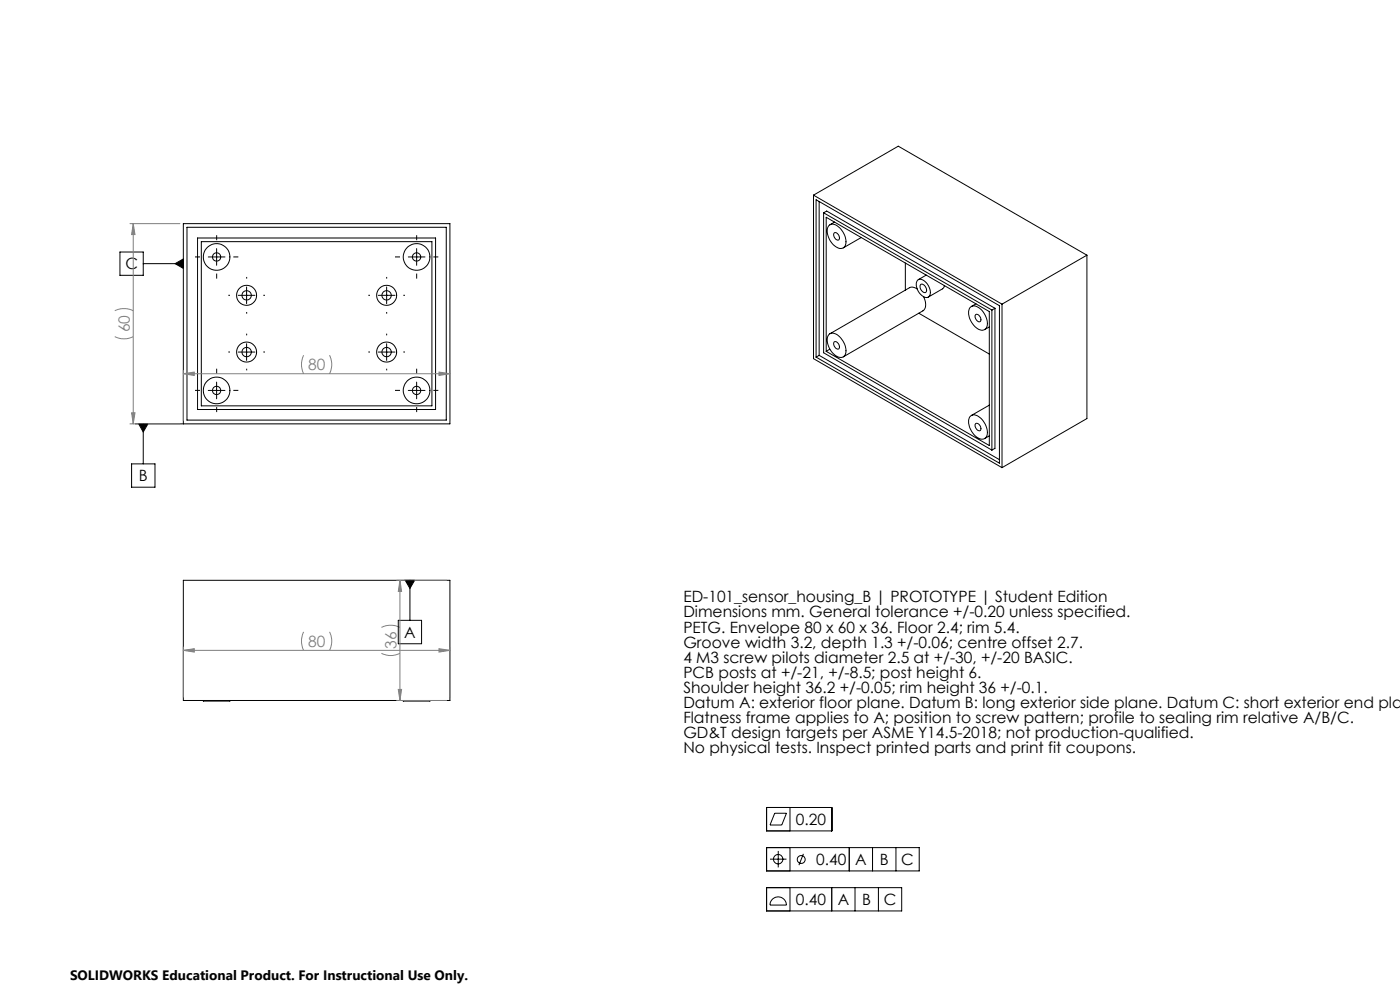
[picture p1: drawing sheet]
<svg xmlns="http://www.w3.org/2000/svg" width="420mm" height="297mm" viewBox="0 0 420 297" stroke-linecap="round" stroke-linejoin="round" font-family="sans-serif">
<g fill="none" stroke="#000" stroke-width=".3">
<path d="M244.1 58.5l56.5 32.7M244.1 58.5v49l56.5 32.7M244.1 58.5l25.4-14.7 56.6 32.7M244.8 59.9l55 31.7v47.2l-55-31.8zM36 75.5h7v7h-7zM43 79h12M52.5 79l2.5-1.4v2.8zM56.1 68.1h77.8v57.8h-77.8zM59.3 71.3h71.4v51.4h-71.4zM60.4 72.4h69.2v49.2h-69.2zM62.5 77h5M65 74.5v5"/>
<path d="M122.5 77h5M125 74.5v5M245.7 60.4v46.1M247.1 63.8l.9-.6 50.5 29.2M247.1 63.8l50.5 29.1M247.1 63.8v41.9l50.5 29.2M247.9 65.1l48.9 28.3v40.1l-48.9-28.2zM248.6 67.7a2.22 2.22 0 0 1 3.3 .6 5.1 5.1 0 0 1 1.5 5.6 2.26 2.26 0 0 1-3.4-.5 5.2 5.2 0 0 1-1.4-5.7zM250.3 69.8a1.34 1.34 0 0 1 1.3 .7 1.34 1.34 0 0 1-.1 1.5 1.53 1.53 0 0 1-1.2-2.2zM250.4 66.6l-1.4 .8M258.4 71.2l-5.4 3.1M271.6 78.8v8.2"/>
<path d="M326.1 76.5v48.9l-25.5 14.8M326.1 76.5l-25.5 14.7M71.5 88.5h5M74 86v5M113.5 88.5h5M116 86v5M275.2 86.6a2.27 2.27 0 0 0-2.3-.4l-23.9 13.8M275.3 84a2.16 2.16 0 0 1 2.9 1.2 2.99 2.99 0 0 1 .3 3.8 3.2 3.2 0 0 1-3.5-3l-.1-1.2zM275.6 93.9l21.2 12.2M276.2 85.3a1.44 1.44 0 0 1 1.8 1.7 .66 .66 0 0 1-.5 .7 .66 .66 0 0 1-.8-.4 1.67 1.67 0 0 1-.5-2zM277.1 88.9a3.3 3.3 0 0 1-.2 4.3l-23.9 13.8M277.9 82.4l-2.4 1.4"/>
<path d="M283.3 85.6l-.5 1-4.3 2.4M291 92.2a2.26 2.26 0 0 1 3.4 .6 5.2 5.2 0 0 1 1.4 5.6 2.22 2.22 0 0 1-3.3-.5 5.1 5.1 0 0 1-1.5-5.7zM292.7 94.3a1.35 1.35 0 0 1 1.3 .7 1.35 1.35 0 0 1-.1 1.4 1.53 1.53 0 0 1-1.2-2.1zM292.8 91l-1.4 .9M296.8 98l-1.4 .8M297.6 92.9v42M298.5 92.4l-.9 .5M298.5 92.4v42l-.9 .5M300.6 91.2v49M62.5 117h5M65 114.5v5M71.5 105.5h5"/>
<path d="M74 103v5M113.5 105.5h5M116 103v5M122.5 117h5M125 114.5v5M245.7 106.5l54.1 31.3M245.7 106.5l-.9 .5M248.8 100.2a2.9 2.9 0 0 1 3.8 1.6 4 4 0 0 1 .6 5 2.66 2.66 0 0 1-3.5-1.1 4.8 4.8 0 0 1-1.1-5.3zM249 104.6l-1.1 .7M250.2 102.5a1.27 1.27 0 0 1 1.4 .6 1.27 1.27 0 0 1-.1 1.5 1.64 1.64 0 0 1-1.3-2.1zM39.5 139h7v7h-7zM40.6 127h94.4v-60h-80v60"/>
<path d="M41.6 127h2.8l-1.4 2.5zM43 127v12M291 124.9a2.26 2.26 0 0 1 3.4 .5 5.2 5.2 0 0 1 1.4 5.7 2.22 2.22 0 0 1-3.3-.6 5.1 5.1 0 0 1-1.5-5.6zM292.7 126.9a1.35 1.35 0 0 1 1.3 .7 1.35 1.35 0 0 1-.1 1.5 1.53 1.53 0 0 1-1.2-2.2zM296.8 121.4l-5.4 3.1M296.8 130.6l-1.4 .8M55 173.9h80v36h-80zM121.6 173.9h2.8l-1.4 2.5zM123 173.9v12M119.5 185.9h7v7h-7zM61 209.9v.2h8v-.2M121 209.9v.2h8v-.2"/>
<path d="M230 242h19.5v7h-19.5zM230 254h45.8v7h-45.8zM231 257.5h4.9M232.4 243.7h3.5l-1.4 3.6h-3.5zM233.5 255v5M237 242v7M237 254v7M241 255.9l-1.3 3.4M254.8 254v7M261.8 254v7M268.8 254v7M230 266h40.5v7h-40.5z"/>
<path d="M231.6 269.6a2.48 2.48 0 0 1 2.7-.6 2.48 2.48 0 0 1 1.6 2.2h-4.9l.1-.8zM237 266v7M249.5 266v7M256.5 266v7M263.5 266v7"/>
<circle cx="65" cy="77" r="1.24"/>
<circle cx="65" cy="77" r="4"/>
<circle cx="125" cy="77" r="4"/>
<circle cx="125" cy="77" r="1.24"/>
<circle cx="74" cy="88.5" r="3"/>
<circle cx="74" cy="88.5" r="1.41"/>
<circle cx="116" cy="88.5" r="1.4"/>
<circle cx="116" cy="88.5" r="3"/>
<circle cx="65" cy="117" r="4"/>
<circle cx="65" cy="117" r="1.24"/>
<circle cx="74" cy="105.5" r="3"/>
<circle cx="74" cy="105.5" r="1.41"/>
<circle cx="116" cy="105.5" r="1.4"/>
<circle cx="116" cy="105.5" r="3"/>
<circle cx="125" cy="117" r="4"/>
<circle cx="125" cy="117" r="1.24"/>
<circle cx="233.5" cy="257.5" r="1.41"/>
<circle cx="240.4" cy="257.6" r="1.18"/>
</g>
<g fill="none" stroke="#808080" stroke-width=".3">
<path d="M39 67h15M40 67l.5 3.3h-1zM40 67v60M34.4 93.1a6.4 6.4 0 0 1 5.6 0M34.4 100.9a6.1 6.1 0 0 0 5.6 0M55 112l3.3-.5v1zM55 111v15M55 112h80M91.1 106.5a6.4 6.4 0 0 0 0 5.5M98.8 106.5a6.1 6.1 0 0 1 0 5.5M131.7 111.5l3.3 .5-3.3 .5zM135 111v15"/>
<path d="M39 127h15M39.5 123.7h1l-.5 3.3zM119 173.9h15M120 173.9l.5 3.3h-1zM120 173.9v36M55 194.9l3.3-.5v1zM55 193.9v15M55 194.9h80M91.1 189.4a6.4 6.4 0 0 0 0 5.5M98.8 189.4a6.1 6.1 0 0 1 0 5.5M114.4 195.8a6.1 6.1 0 0 0 5.6 0M114.4 188a6.4 6.4 0 0 1 5.6 0"/>
<path d="M131.7 194.4l3.3 .5-3.3 .5zM135 193.9v15M119 209.9h15M119.5 206.6h1l-.5 3.3z"/>
</g>
<g fill="none" stroke="#000" stroke-width=".3" stroke-dasharray="15.2 1.3 1.3 1.3" stroke-linecap="butt">
<path d="M60 77h-1.5M65 72v-1.5M70 77h1.5M120 77h-1.5M125 72v-1.5M130 77h1.5M65 82v1.5M69 88.5h-.5M74 83.5v-.5M74 93.5v.5M79 88.5h.5M111 88.5h-.5"/>
<path d="M116 83.5v-.5M116 93.5v.5M121 88.5h.5M125 82v1.5M60 117h-1.5M65 112v-1.5M69 105.5h-.5M70 117h1.5M74 100.5v-.5M74 110.5v.5M79 105.5h.5M111 105.5h-.5"/>
<path d="M116 100.5v-.5M116 110.5v.5M120 117h-1.5M121 105.5h.5M125 112v-1.5M130 117h1.5M65 122v1.5M125 122v1.5"/>
</g>
<path d="M41.6 127l1.4 2.5 1.4-2.5zM52.5 79l2.5 1.4v-2.8zM121.6 173.9l1.4 2.5 1.4-2.5z" fill="#000"/>
<g fill="#808080">
<path d="M55 112l3.3-.5v1zM131.7 111.5l3.3 .5-3.3 .5zM55 194.9l3.3-.5v1zM131.7 194.4l3.3 .5-3.3 .5z"/>
<path d="M119.5 206.6h1l-.5 3.3zM120 173.9l.5 3.3h-1z"/>
<path d="M40 67l.5 3.3h-1zM39.5 123.7h1l-.5 3.3z"/>
</g>
<g font-size="4.7">
<text x="37.6" y="80.8">C</text>
<text x="41.7" y="144.3">B</text>
<text x="205" y="180.5">ED-101_sensor_housing_B | PROTOTYPE | Student Edition</text>
<text x="205" y="185">Dimensions mm. General tolerance +/-0.20 unless specified.</text>
<text x="121.3" y="191.2">A</text>
<text x="205" y="189.6">PETG. Envelope 80 x 60 x 36. Floor 2.4; rim 5.4.</text>
<text x="205" y="194.1">Groove width 3.2, depth 1.3 +/-0.06; centre offset 2.7.</text>
<text x="205" y="198.6">4 M3 screw pilots diameter 2.5 at +/-30, +/-20 BASIC.</text>
<text x="205" y="203.1">PCB posts at +/-21, +/-8.5; post height 6.</text>
<text x="205" y="207.7">Shoulder height 36.2 +/-0.05; rim height 36 +/-0.1.</text>
<text x="205" y="212.2">Datum A: exterior floor plane. Datum B: long exterior side plane. Datum C: short exterior end plan</text>
<text x="205" y="216.7">Flatness frame applies to A; position to screw pattern; profile to sealing rim relative A/B/C.</text>
<text x="205" y="221.2">GD&amp;T design targets per ASME Y14.5-2018; not production-qualified.</text>
<text x="205" y="225.8">No physical tests. Inspect printed parts and print fit coupons.</text>
<text x="238.7" y="247.3">0.20</text>
<text x="244.9" y="259.3">0.40</text>
<text x="256.6" y="259.3">A</text>
<text x="263.9" y="259.3">B</text>
<text x="270.4" y="259.3">C</text>
<text x="238.7" y="271.3">0.40</text>
<text x="251.3" y="271.3">A</text>
<text x="258.7" y="271.3">B</text>
<text x="265.1" y="271.3">C</text>
</g>
<g font-size="4.7" fill="#808080">
<text x="39" y="99.6" transform="rotate(-90 39 99.6)">60</text>
<text x="92.4" y="111">80</text>
<text x="92.4" y="193.9">80</text>
<text x="119" y="194.5" transform="rotate(-90 119 194.5)">36</text>
</g>
<text font-size="4.1" x="21" y="293.7">SOLIDWORKS Educational Product. For Instructional Use Only.</text>
</svg>
